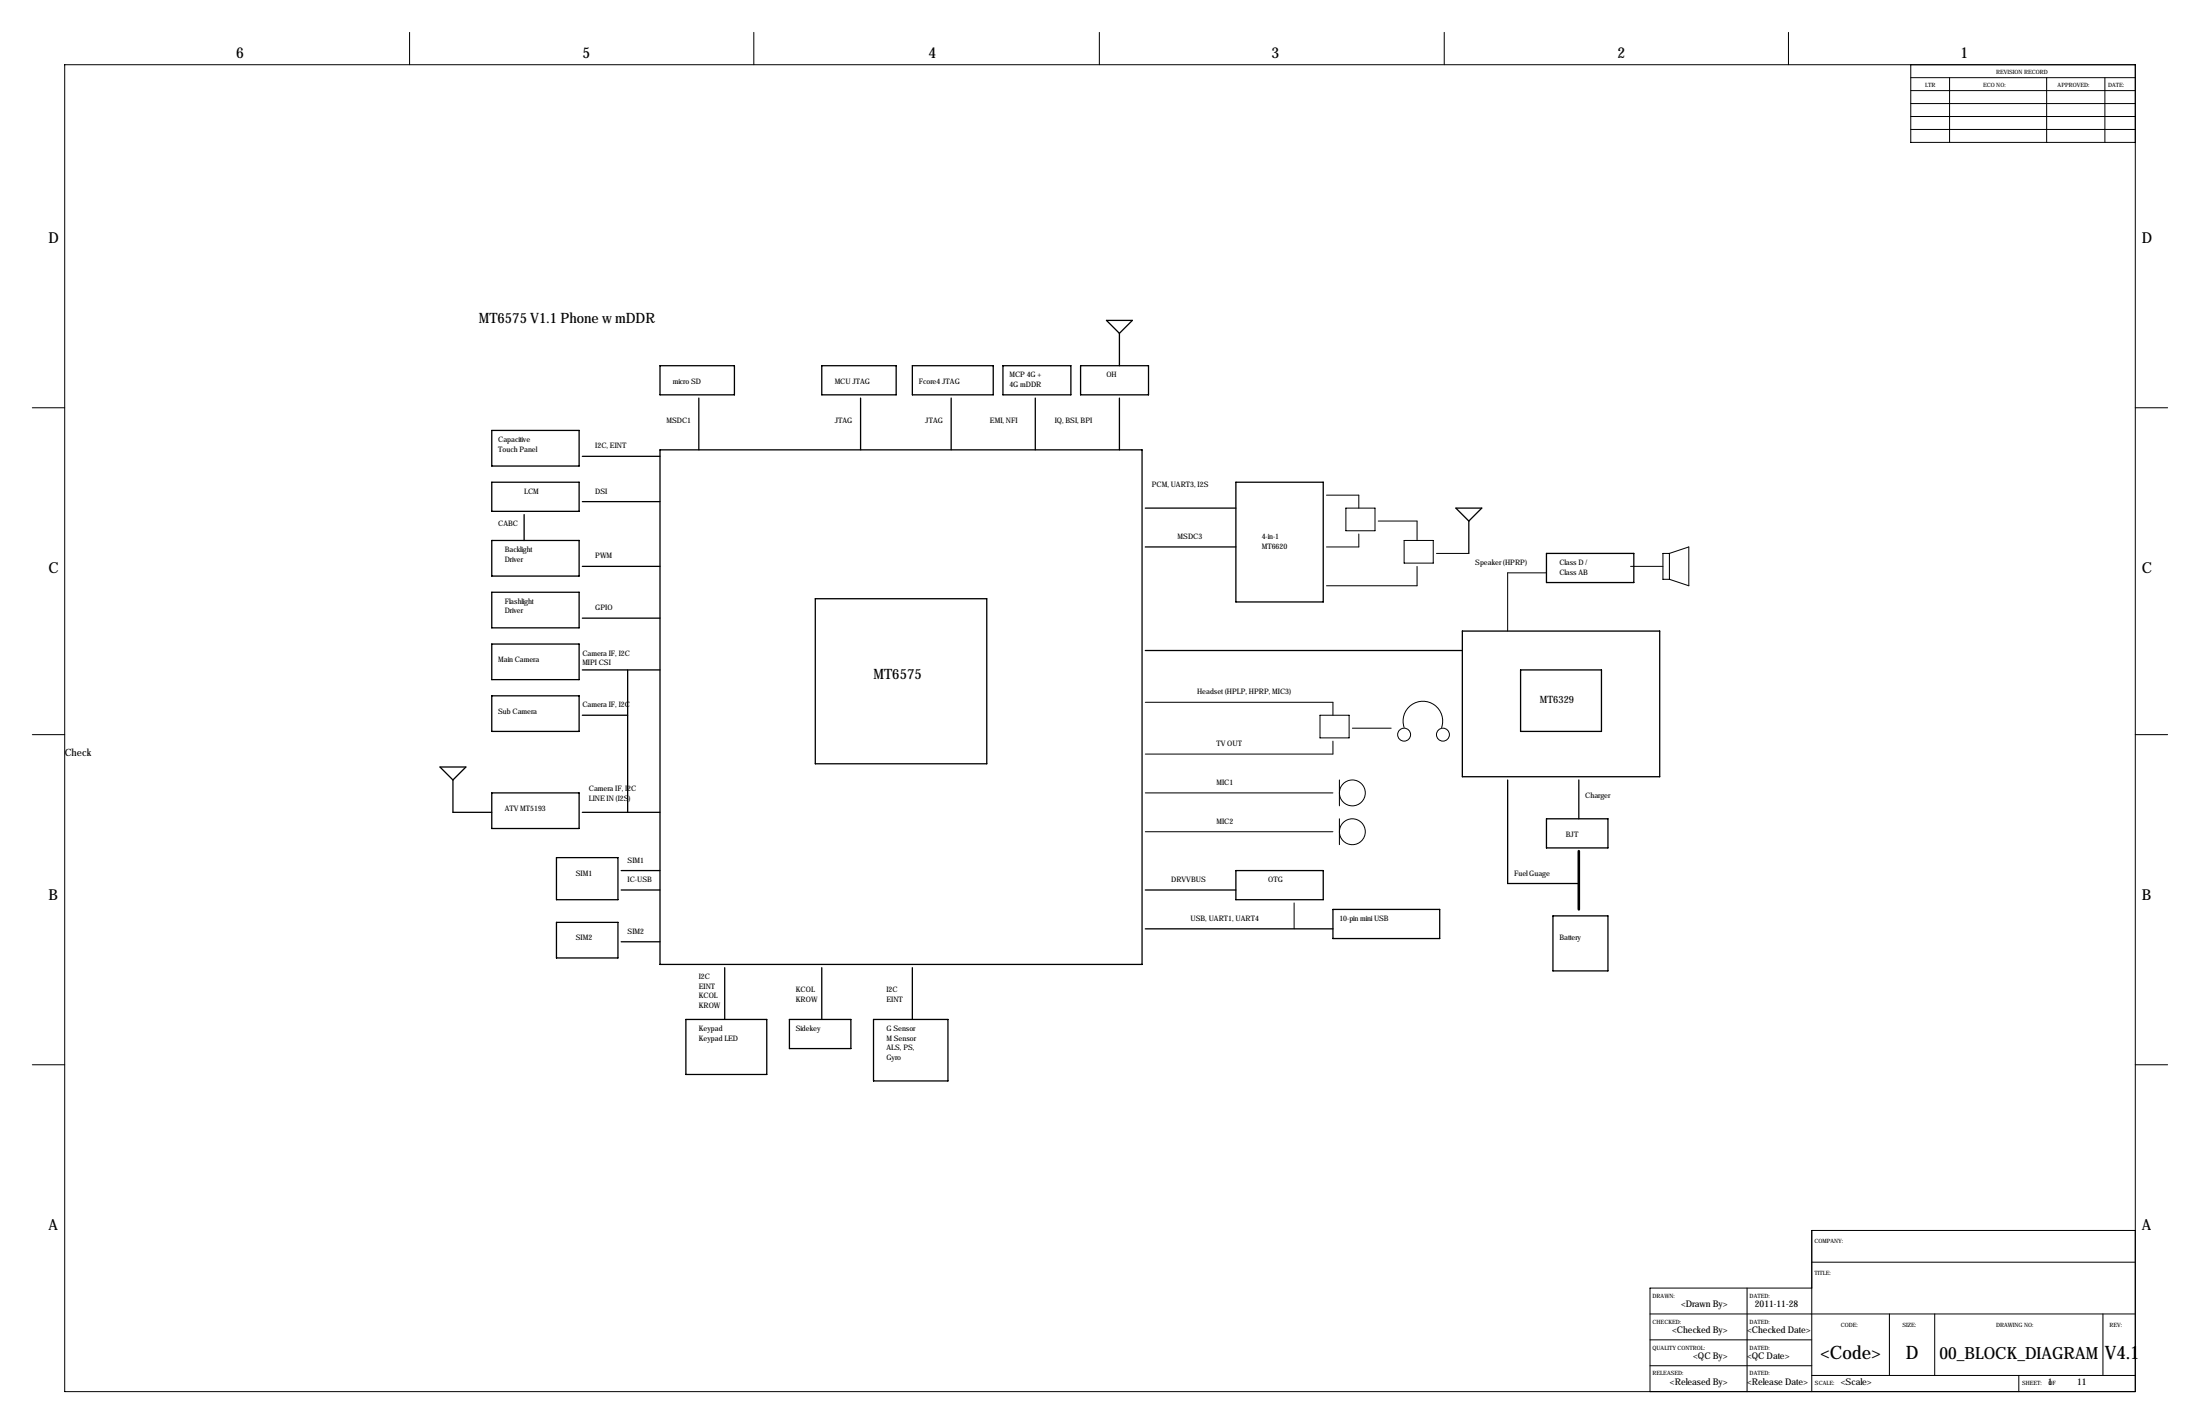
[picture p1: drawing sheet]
<svg xmlns="http://www.w3.org/2000/svg" width="864mm" height="559mm" viewBox="0 0 864 559" stroke-linecap="round" stroke-linejoin="round" font-family="sans-serif">
<g fill="none" stroke="#000" stroke-width=".39">
<path d="M160.8 12.7v12.7M295.9 12.7v12.7M431.5 12.7v12.7M566.9 12.7v12.7M702.1 12.7v12.7M25.4 25.4h812.8v520.7h-812.8zM750.1 25.4v30.5h88.1M750.1 35.6h88.1M750.1 30.5h88.1M765.3 30.5v25.4M803.4 30.5v25.4M826.3 30.5v25.4"/>
<path d="M750.1 50.8h88.1M750.1 45.7h88.1M750.1 40.6h88.1M12.7 160h12.7M838.2 160h12.7M520.7 194.3h12.7v5.1M528.3 199.4h11.5v8.9h-11.5zM533.4 209.6v5h-12.7M541 204.5h15.3v7.6M551.2 212.1h11.4v8.9h-11.4zM563.9 217.2h12.7M655.3 217.2h-2.5v10.1h2.5"/>
<path d="M655.3 217.2l7.6-2.6v15.3l-7.6-2.6M655.3 217.2v10.1M556.3 222.2v7.7h-35.6M607.1 224.8h-15.3v22.8M640.1 222.2h12.7M449.6 275.6h73.6v5.1M12.7 288.3h12.7M518.2 280.7h11.4v8.9h-11.4zM523.2 290.8v5.1h-73.6M530.9 285.8h15.2M551.2 285.5a7.8 7.8 0 0 1 7.4-10.3 7.8 7.8 0 0 1 7.3 10.3M838.2 288.3h12.7"/>
<path d="M449.6 311.1h73.6M525.8 306.1v10.1M449.6 326.4h73.6M525.8 321.3v10.2M508 354.3v10.2M12.7 417.8h12.7M838.2 417.8h12.7M711.2 495.3h127M838.2 482.9h-127v63.2M647.7 515.6h190.5M685.8 505.5v40.6M711.2 505.5h-63.5v40.6"/>
<path d="M741.7 515.6v24.2M759.5 515.6v24.2M825.5 515.6v24.2M647.7 535.9h63.5M647.7 525.8h63.5M711.2 539.8h127M792.5 539.8v6.3"/>
<circle cx="551.2" cy="288.3" r="2.54"/>
<circle cx="566.4" cy="288.3" r="2.54"/>
<circle cx="530.9" cy="311.1" r="5.1"/>
<circle cx="530.9" cy="326.4" r="5.1"/>
</g>
<g fill="none" stroke="#000" stroke-width=".51">
<path d="M434.3 125.7h10.2l-5.1 5.1zM439.4 130.8v12.7M259.1 143.5h29.2v11.4h-29.2zM274.3 156.2v20.3M322.6 143.5h29.2v11.4h-29.2zM337.8 156.2v20.3M358.1 143.5h31.8v11.4h-31.8zM373.4 156.2v20.3M393.7 143.5h26.7v11.4h-26.7zM406.4 156.2v20.3M424.2 143.5h26.6v11.4h-26.6zM439.4 156.2v20.3"/>
<path d="M193 168.9h34.3v14h-34.3zM228.6 179.1h30.5M259.1 176.5h189.2v202h-189.2zM193 189.2h34.3v11.5h-34.3zM228.6 196.8h30.5M449.6 199.4h35.5M485.1 189.2h34.3v47h-34.3zM571.5 199.4h10.2l-5.1 5.1zM193 212.1h34.3v14h-34.3zM205.7 201.9v10.2M449.6 214.6h35.5M576.6 204.5v12.7"/>
<path d="M607.1 217.2h34.2v11.4h-34.2zM193 232.4h34.3v14h-34.3zM228.6 222.2h30.5M320 234.9h67.3v64.8h-67.3zM193 252.7h34.3v14h-34.3zM228.6 242.6h30.5M449.6 255.3h124.4M574 247.6h77.5v57.2h-77.5zM193 273h34.3v14h-34.3zM228.6 262.9h30.5M246.4 262.9v55.9M596.9 262.9h31.7v24.1h-31.7z"/>
<path d="M228.6 280.7h17.8M172.7 301h10.2l-5.1 5.1zM177.8 306.1v12.7h15.2M193 311.1h34.3v14h-34.3zM228.6 318.8h30.5M591.8 306.1v40.6h28M619.8 306.1v15.2M218.4 336.5h24.2v16.6h-24.2zM607.1 321.3h24.1v11.4h-24.1zM243.8 341.6h15.3M243.8 349.2h15.3M449.6 349.2h35.5"/>
<path d="M485.1 341.6h34.3v11.5h-34.3zM523.2 356.9h41.9v11.4h-41.9zM609.6 359.4h21.6v21.6h-21.6zM218.4 361.9h24.2v14h-24.2zM243.8 369.6h15.3M284.5 379.7v20.3M322.6 379.7v20.3M358.1 379.7v20.3M449.6 364.5h73.6M269.2 400h31.8v21.6h-31.8zM309.9 400h24.1v11.5h-24.1zM342.9 400h29.2v24.2h-29.2z"/>
</g>
<path d="M619.8 334v22.9" fill="none" stroke="#000" stroke-width="1"/>
<g font-size="7.3">
<text x="714.6" y="533.3">&lt;Code&gt;</text>
<text x="748.1" y="533.3">D</text>
<text x="826.3" y="533.3">V4.1</text>
</g>
<text font-size="6.6" x="761.3" y="533.4">00_BLOCK_DIAGRAM</text>
<g font-size="5.9">
<text x="92.7" y="22.9">6</text>
<text x="228.6" y="22.9">5</text>
<text x="364.5" y="22.9">4</text>
<text x="499.1" y="22.9">3</text>
<text x="635" y="22.9">2</text>
<text x="769.6" y="22.9">1</text>
<text x="19" y="95.2">D</text>
<text x="840.7" y="95.2">D</text>
<text x="19" y="224.8">C</text>
<text x="840.7" y="224.8">C</text>
<text x="19" y="353.1">B</text>
<text x="840.7" y="353.1">B</text>
<text x="19" y="482.6">A</text>
<text x="840.7" y="482.6">A</text>
</g>
<g font-size="5.6">
<text x="188" y="126.9">MT6575 V1.1 Phone w mDDR</text>
<text x="342.9" y="266.6">MT6575</text>
</g>
<g font-size="4">
<text x="604.5" y="275.7">MT6329</text>
<text x="25.4" y="296.5">Check</text>
</g>
<g font-size="3.6">
<text x="659.9" y="513">&lt;Drawn By&gt;</text>
<text x="688.8" y="513">2011-11-28</text>
<text x="656.4" y="523.2">&lt;Checked By&gt;</text>
<text x="685.8" y="523.2">&lt;Checked Date&gt;</text>
<text x="664.7" y="533.3">&lt;QC By&gt;</text>
<text x="685.8" y="533.3">&lt;QC Date&gt;</text>
<text x="655.5" y="543.5">&lt;Released By&gt;</text>
<text x="685.8" y="543.5">&lt;Release Date&gt;</text>
<text x="722.6" y="543.5">&lt;Scale&gt;</text>
<text x="803.9" y="543.5">1</text>
<text x="815.3" y="543.5">11</text>
</g>
<g font-size="3">
<text x="396.2" y="148">MCP 4G +</text>
<text x="434.3" y="148">OH</text>
<text x="264.2" y="150.6">micro SD</text>
<text x="327.7" y="150.6">MCU JTAG</text>
<text x="360.7" y="150.6">Fcore4 JTAG</text>
<text x="396.2" y="151.8">4G mDDR</text>
<text x="261.6" y="165.8">MSDC1</text>
<text x="327.7" y="165.8">JTAG</text>
<text x="363.2" y="165.8">JTAG</text>
<text x="388.6" y="165.8">EMI, NFI</text>
<text x="414" y="165.8">IQ, BSI, BPI</text>
<text x="195.6" y="173.4">Capacitive</text>
<text x="195.6" y="177.2">Touch Panel</text>
<text x="233.7" y="176">I2C, EINT</text>
<text x="452.1" y="191.2">PCM, UART3, I2S</text>
<text x="205.7" y="193.7">LCM</text>
<text x="233.7" y="193.7">DSI</text>
<text x="195.6" y="206.4">CABC</text>
<text x="462.3" y="211.5">MSDC3</text>
<text x="495.3" y="211.5">4-in-1</text>
<text x="495.3" y="215.3">MT6620</text>
<text x="198.1" y="216.6">Backlight</text>
<text x="198.1" y="220.4">Driver</text>
<text x="233.7" y="219.1">PWM</text>
<text x="579.1" y="221.7">Speaker (HPRP)</text>
<text x="612.1" y="221.7">Class D /</text>
<text x="612.1" y="225.4">Class AB</text>
<text x="198.1" y="236.9">Flashlight</text>
<text x="233.7" y="239.5">GPIO</text>
<text x="198.1" y="240.7">Driver</text>
<text x="228.6" y="257.2">Camera IF, I2C</text>
<text x="195.6" y="259.8">Main Camera</text>
<text x="228.6" y="261">MIPI CSI</text>
<text x="469.9" y="272.5">Headset (HPLP, HPRP, MIC3)</text>
<text x="195.6" y="280.1">Sub Camera</text>
<text x="228.6" y="277.6">Camera IF, I2C</text>
<text x="477.5" y="292.8">TV OUT</text>
<text x="231.1" y="310.6">Camera IF, I2C</text>
<text x="477.5" y="308">MIC1</text>
<text x="231.1" y="314.3">LINE IN (I2S)</text>
<text x="622.3" y="313.1">Charger</text>
<text x="198.1" y="318.2">ATV MT5193</text>
<text x="477.5" y="323.3">MIC2</text>
<text x="614.7" y="328.4">BJT</text>
<text x="246.4" y="338.5">SIM1</text>
<text x="226.1" y="343.6">SIM1</text>
<text x="246.4" y="346.1">IC-USB</text>
<text x="459.7" y="346.1">DRVVBUS</text>
<text x="497.8" y="346.1">OTG</text>
<text x="594.4" y="343.6">Fuel Guage</text>
<text x="467.4" y="361.4">USB, UART1, UART4</text>
<text x="525.8" y="361.4">10-pin mini USB</text>
<text x="226.1" y="369">SIM2</text>
<text x="246.4" y="366.5">SIM2</text>
<text x="612.1" y="369">Battery</text>
<text x="274.3" y="384.2">I2C</text>
<text x="274.3" y="388">EINT</text>
<text x="312.4" y="389.3">KCOL</text>
<text x="348" y="389.3">I2C</text>
<text x="274.3" y="391.8">KCOL</text>
<text x="274.3" y="395.5">KROW</text>
<text x="312.4" y="393.1">KROW</text>
<text x="348" y="393.1">EINT</text>
<text x="274.3" y="404.6">Keypad</text>
<text x="312.4" y="404.6">Sidekey</text>
<text x="348" y="404.6">G Sensor</text>
<text x="274.3" y="408.3">Keypad LED</text>
<text x="348" y="408.3">M Sensor</text>
<text x="348" y="412.1">ALS, PS,</text>
<text x="348" y="415.8">Gyro</text>
</g>
<g font-size="2.3">
<text x="783.6" y="29.2">REVISION RECORD</text>
<text x="755.6" y="34.3">LTR</text>
<text x="778.5" y="34.3">ECO NO:</text>
<text x="807.7" y="34.3">APPROVED:</text>
<text x="827.5" y="34.3">DATE:</text>
<text x="712.2" y="487.7">COMPANY:</text>
<text x="712.2" y="500.4">TITLE:</text>
<text x="648.7" y="509.3">DRAWN:</text>
<text x="686.8" y="509.3">DATED:</text>
<text x="648.7" y="519.4">CHECKED:</text>
<text x="686.8" y="519.4">DATED:</text>
<text x="722.6" y="520.7">CODE:</text>
<text x="746.8" y="520.7">SIZE:</text>
<text x="783.6" y="520.7">DRAWING NO:</text>
<text x="828" y="520.7">REV:</text>
<text x="648.7" y="529.6">QUALITY CONTROL:</text>
<text x="686.8" y="529.6">DATED:</text>
<text x="648.7" y="539.8">RELEASED:</text>
<text x="686.8" y="539.8">DATED:</text>
<text x="712.5" y="543.6">SCALE:</text>
<text x="793.7" y="543.6">SHEET:</text>
<text x="804.2" y="543.6">OF</text>
</g>
</svg>
